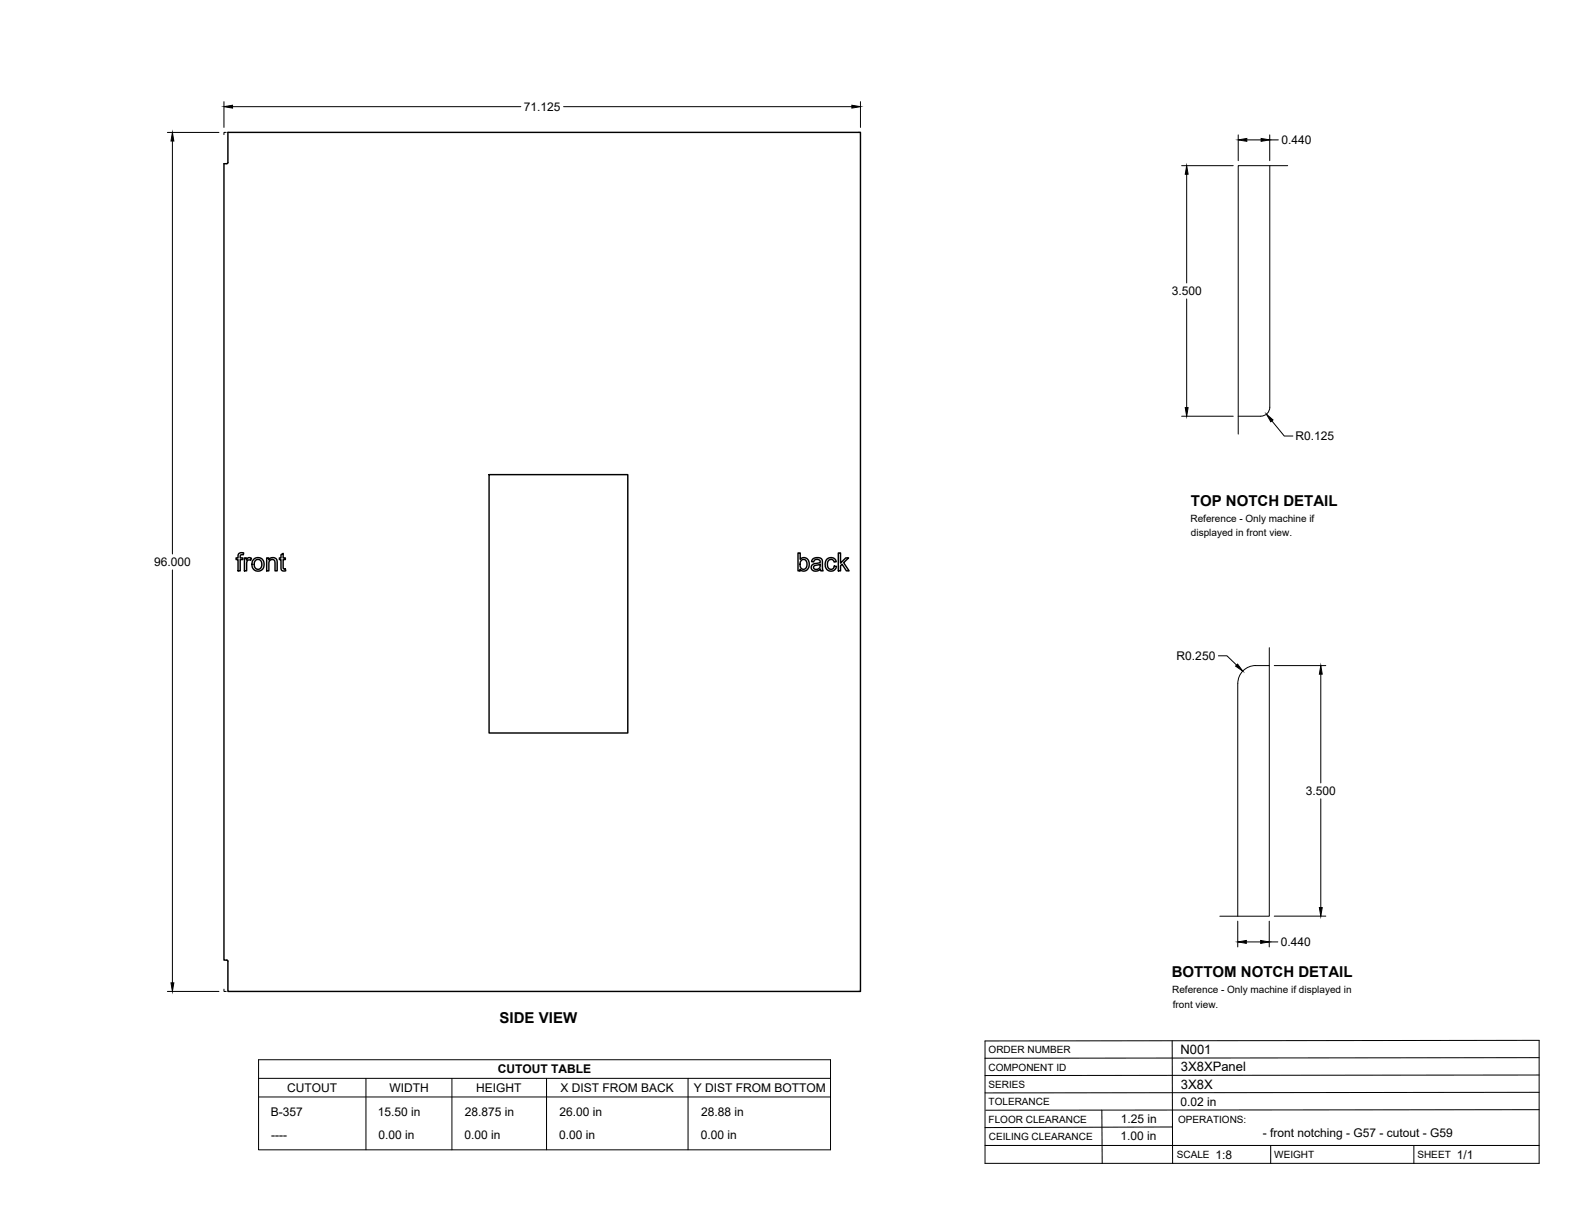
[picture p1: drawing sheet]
<svg xmlns="http://www.w3.org/2000/svg" width="559mm" height="432mm" viewBox="0 0 559 432" stroke-linecap="round" stroke-linejoin="round" font-family="sans-serif">
<!-- layer: Visible -->
<g fill="none" stroke="#000" stroke-width=".51">
<path d="M80.9 47h224.4v304.8h-224.4v-10.7l-.2-.4h-1.2v-282.6l1.2-.1 .2-.3zM173.5 168.4h49.2v91.7h-49.2zM84.7 196.4l.8-.3 .9 .1-.1 .7a.72 .72 0 0 0-.7-.1 .72 .72 0 0 0-.4 .7v.5h.9v.5h-.9v4h-.7v-4h-.7v-.5h.7zM86.7 198h.7v.6a1.12 1.12 0 0 1 1.8-.5l-.3 .7a1.01 1.01 0 0 0-1.2 .1 1.01 1.01 0 0 0-.2 1.2v2.4h-.8zM90 198.5a2.3 2.3 0 0 1 3.7 1.6 2.3 2.3 0 0 1-3.4 2.1 2.84 2.84 0 0 1-.3-3.7zM90.6 198.9l.9-.4 .7 .2 .5 .5 .2 1.5-.8 1.2-1 .1-.7-.7-.2-1.2zM94.6 198h.7v.6a1.63 1.63 0 0 1 2-.7 1.63 1.63 0 0 1 1 1.8v2.8h-.7l-.1-3.5-.6-.5-1.1 .3-.4 .8v2.9h-.8zM99.7 196.8l.8-.5v1.7h.7v.5h-.7v3.2l.7 .1 .2 .7-.6 .1a1.04 1.04 0 0 1-1.1-1.4v-2.7h-.6v-.5h.6zM283.1 196.2h.8v2.3a1.98 1.98 0 0 1 2.5-.2 1.98 1.98 0 0 1 .7 2.4l-.3 .9a1.75 1.75 0 0 1-3 .4v.5h-.7zM284.2 198.9l.5-.4a1.79 1.79 0 0 1 1.7 1.3 1.79 1.79 0 0 1-.7 2l-.6 .2-.7-.2a2.22 2.22 0 0 1-.5-2.2zM288.3 198.5l1.5-.7 1.2 .2 .5 .3 .3 .6 .2 3.6h-.8l-.1-.5a1.76 1.76 0 0 1-2 .7 1.76 1.76 0 0 1-1.3-1.6l.6-.8 1.8-.5a.68 .68 0 0 0 .8-.7 .68 .68 0 0 0-.9-.6 1.11 1.11 0 0 0-1.4 .9l-.8-.1zM293.3 198.5a1.96 1.96 0 0 1 1.9-.6 1.96 1.96 0 0 1 1.5 1.4l-.8 .1a1.26 1.26 0 0 0-1.6-.8 1.26 1.26 0 0 0-.7 1.6l.2 1.1 .5 .6a1.16 1.16 0 0 0 1.7-1l.8 .1-.4 .9a2.07 2.07 0 0 1-2.4 .6 2.07 2.07 0 0 1-1.2-2.2z"/>
<path d="M297.4 196.2h.8v3.6l1.9-1.8h1l-1.8 1.6 1.9 2.9h-.9l-1.5-2.3-.6 .5v1.8h-.8zM288.8 200.9l1.4-.5a.44 .44 0 0 1 .6-.1 .44 .44 0 0 1 .2 .5 1.2 1.2 0 0 1-1 1.2 1.2 1.2 0 0 1-1.4-.8z"/>
</g>
<!-- layer: Reference -->
<path d="M80.3 47h-.8v.8M304.5 47h.8v.8M450.5 58.8v85.7a3.2 3.2 0 0 1-3.2 3.2h-8M456.9 58.8h-17.6v95.2M450.3 236.2a12.8 12.8 0 0 0-7.7 .6 6.4 6.4 0 0 0-3.4 5.7l-.1 82.6M450.3 229.8v95.3h-17.5M79.5 351v.8h.8M305.3 351v.8h-.8" fill="none" stroke="#000" stroke-width=".35"/>
<!-- layer: Titleblock -->
<path d="M349.5 369.3l196.6-.2v43.7h-196.6zM415.9 369.3l.1 43.5M546.1 375.3l-196.6 .2M390.9 393.9l.2 18.9M416 399.9l-66.5 .2M546.1 393.7l-196.3 .2M546.1 387.6l-196.6 .2M546.1 381.4l-196.6 .2M349.5 406.4h196.6M450.8 406.4v6.4M501.6 406.4v6.4" fill="none" stroke="#000" stroke-width=".36"/>
<!-- layer: Custom Tables -->
<path d="M91.7 376h203v32h-203zM91.7 382.6h203M91.7 389.2h203M129.8 382.6v25.4M160.3 382.6v25.4M193.9 382.6v25.4M244.1 382.6v25.4" fill="none" stroke="#000" stroke-width=".35"/>
<!-- layer: FD_Dimensions -->
<g fill="none" stroke="#000" stroke-width=".35">
<path d="M79.5 36.1v9.1M82.5 37.8h102.3M200 37.8h102.2M305.3 36.1v9.1M59.4 47h18.3M61.2 50v146.6M419.2 58.8h18.3M439.3 47.9v9.1M442.4 49.6h5M450.5 47.9v9.1M450.5 49.6h3M421 61.8v38.6"/>
<path d="M421 106.1v38.5M419.2 147.7h18.3M451.3 149.3l4.4 5.4h3M61.2 202.2v146.5M432.3 232.7h3l3.4 3.3M452.1 236.2h18.3M468.6 239.2v38.6M468.6 283.4v38.6M439.1 326.8v9.2M442.2 334.2h5.1M450.3 326.8v9.2M450.3 334.2h3.1"/>
<path d="M452.1 325.1h18.3M59.4 351.8h18.3"/>
</g>
<g fill="#000" stroke="#000" stroke-width=".35">
<path d="M79.5 37.8l3-.5v1.1zM302.2 37.3l3.1 .5-3.1 .6zM61.2 47l.5 3h-1zM439.3 49.6l3.1-.5v1zM447.4 49.1l3.1 .5-3.1 .5zM421 58.8l.5 3h-1zM420.5 144.6h1l-.5 3.1zM449.3 147l2.4 2-.8 .6zM439.1 235.6l1.8 2.5-2.5-1.8zM468.6 236.2l.5 3h-1zM439.1 334.2l3.1-.5v1zM447.3 333.7l3 .5-3 .5z"/>
<path d="M468.1 322h1l-.5 3.1zM60.7 348.7h1l-.5 3.1z"/>
</g>
<g font-size="5.3">
<text x="422.6" y="179.5">TOP NOTCH DETAIL</text>
<text x="415.8" y="346.8">BOTTOM NOTCH DETAIL</text>
<text x="177.3" y="363.1">SIDE VIEW</text>
</g>
<g font-size="4.6">
<text x="418.8" y="373.8">N001</text>
<text x="419" y="380.1">3X8XPanel</text>
<text x="419" y="386.2">3X8X</text>
</g>
<g font-size="4.3">
<text x="185.8" y="39.3">71.125</text>
<text x="454.6" y="51.1">0.440</text>
<text x="415.7" y="104.7">3.500</text>
<text x="459.6" y="156.2">R0.125</text>
<text x="54.7" y="200.9">96.000</text>
<text x="417.5" y="234.2">R0.250</text>
<text x="463.3" y="282.1">3.500</text>
<text x="454.5" y="335.7">0.440</text>
<text x="176.6" y="380.8">CUTOUT TABLE</text>
<text x="101.9" y="387.4">CUTOUT</text>
<text x="138.2" y="387.4">WIDTH</text>
<text x="169" y="387.4">HEIGHT</text>
<text x="198.9" y="387.4">X DIST FROM BACK</text>
<text x="246.1" y="387.4">Y DIST FROM BOTTOM</text>
<text x="418.8" y="392.4">0.02 in</text>
<text x="96.1" y="396.1">B-357</text>
<text x="134.1" y="396.1">15.50 in</text>
<text x="164.9" y="396.1">28.875 in</text>
<text x="198.5" y="396.1">26.00 in</text>
<text x="248.7" y="396.1">28.88 in</text>
<text x="397.7" y="398.3">1.25 in</text>
<text x="96.2" y="404">----</text>
<text x="134.3" y="404">0.00 in</text>
<text x="164.8" y="404">0.00 in</text>
<text x="198.4" y="404">0.00 in</text>
<text x="248.6" y="404">0.00 in</text>
<text x="397.5" y="404.3">1.00 in</text>
<text x="448.1" y="403.3">- front notching - G57 - cutout - G59</text>
<text x="431.3" y="411.1">1:8</text>
<text x="516.9" y="411.1">1/1</text>
</g>
<g font-size="3.5">
<text x="422.4" y="185">Reference - Only machine if</text>
<text x="422.6" y="190.2">displayed in front view.</text>
<text x="415.9" y="352.4">Reference - Only machine if displayed in</text>
<text x="416.1" y="357.5">front view.</text>
<text x="350.8" y="373.6">ORDER NUMBER</text>
<text x="350.8" y="379.9">COMPONENT ID</text>
<text x="350.8" y="386.1">SERIES</text>
<text x="350.8" y="392.2">TOLERANCE</text>
<text x="350.8" y="398.4">FLOOR CLEARANCE</text>
<text x="418" y="398.4">OPERATIONS:</text>
<text x="350.8" y="404.4">CEILING CLEARANCE</text>
<text x="417.5" y="410.9">SCALE</text>
<text x="452.1" y="410.9">WEIGHT</text>
<text x="502.9" y="410.9">SHEET</text>
</g>
</svg>
